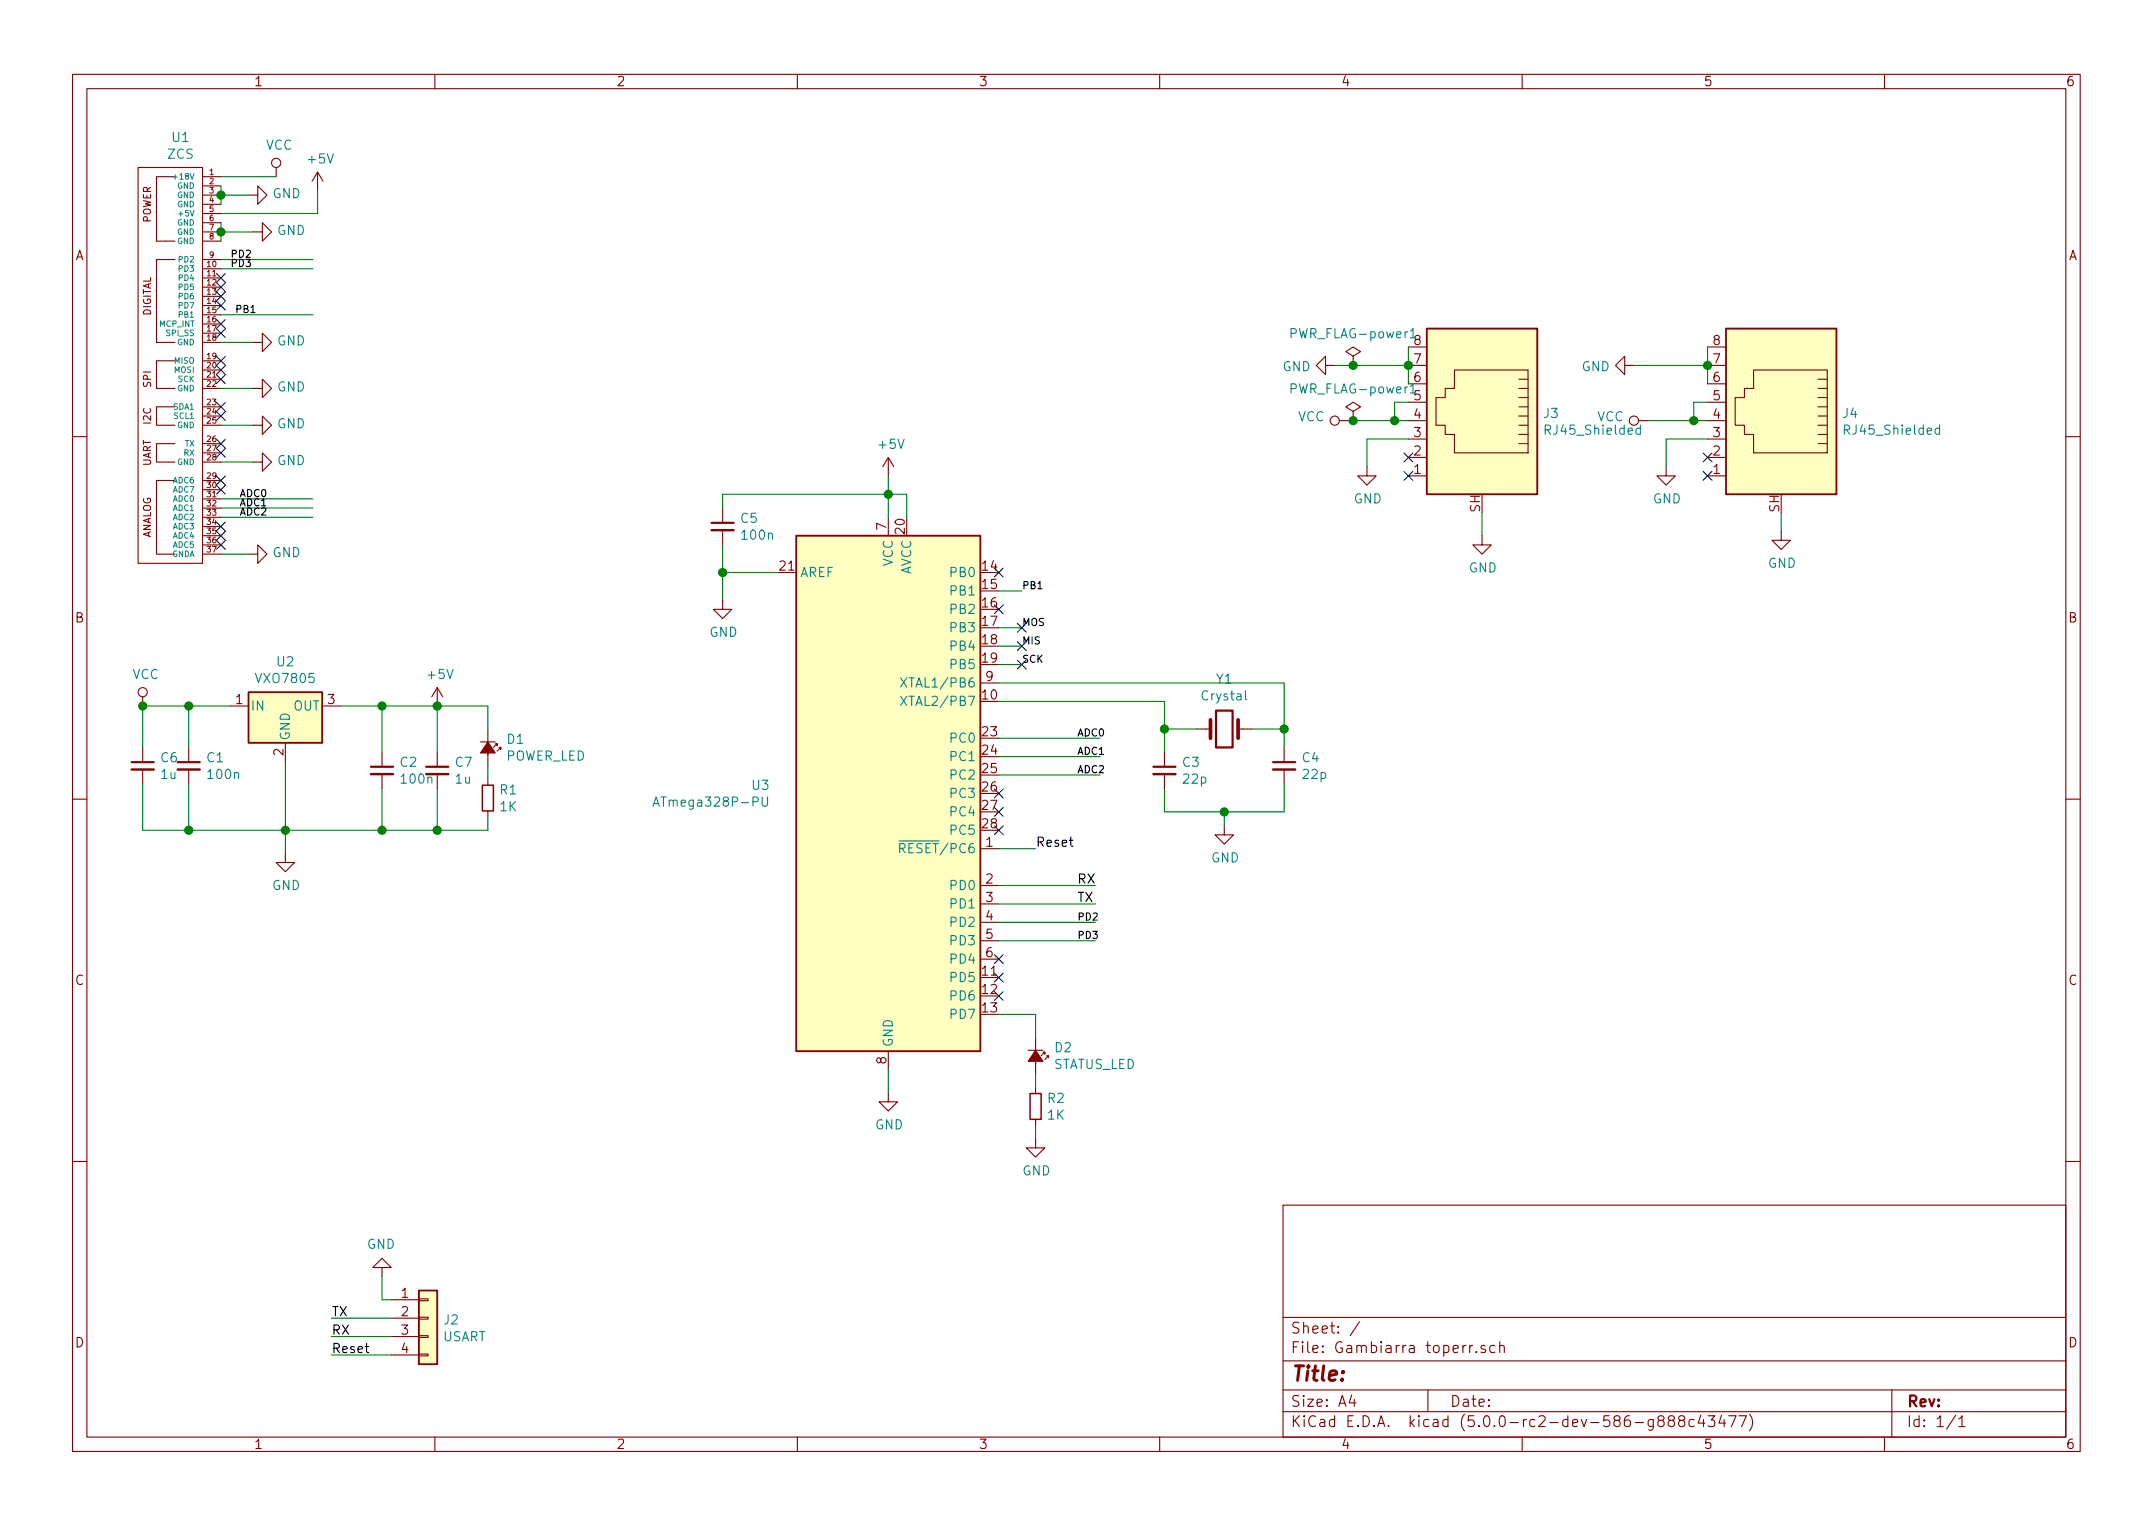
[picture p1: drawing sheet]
EESchema Schematic File Version 4
LIBS:zss18-cache
EELAYER 26 0
EELAYER END
$Descr A4 11693 8268
encoding utf-8
Sheet 1 1
Title ""
Date ""
Rev ""
Comp ""
Comment1 ""
Comment2 ""
Comment3 ""
Comment4 ""
$EndDescr
$Comp
L ZCS:ZCS U1
U 1 1
P 850 900
F 0 "U1" H 981 1065 50  0000 C CNN
F 1 "ZCS" H 981 974 50  0000 C CNN
F 2 "MCCplaca:ZCS18" H 850 900 50  0001 C CNN
F 3 "" H 850 900 50  0001 C CNN
	1    850  900 
	1    0    0    -1  
$EndComp
$Comp
L zss18-rescue:ATmega328P-PU-MCU_Microchip_ATmega U3
U 1 1
P 4825 4300
F 0 "U3" H 4184 4346 50  0000 R CNN
F 1 "ATmega328P-PU" H 4184 4255 50  0000 R CNN
F 2 "MCCplaca:DIP-28_W7.62mm_grande" H 4825 4300 50  0001 C CIN
F 3 "http://ww1.microchip.com/downloads/en/DeviceDoc/ATmega328_P%20AVR%20MCU%20with%20picoPower%20Technology%20Data%20Sheet%2040001984A.pdf" H 4825 4300 50  0001 C CNN
	1    4825 4300
	1    0    0    -1  
$EndComp
$Comp
L Device:Crystal Y1
U 1 1
P 6650 3950
F 0 "Y1" H 6650 3682 50  0000 C CNN
F 1 "Crystal" H 6650 3773 50  0000 C CNN
F 2 "Crystal:Crystal_SMD_HC49-SD_HandSoldering" H 6650 3950 50  0001 C CNN
F 3 "~" H 6650 3950 50  0001 C CNN
	1    6650 3950
	-1   0    0    1   
$EndComp
$Comp
L Device:C_Small C4
U 1 1
P 6975 4150
F 0 "C4" H 7067 4196 50  0000 L CNN
F 1 "22p" H 7067 4105 50  0000 L CNN
F 2 "Capacitor_SMD:C_0805_2012Metric_Pad1.15x1.40mm_HandSolder" H 6975 4150 50  0001 C CNN
F 3 "~" H 6975 4150 50  0001 C CNN
	1    6975 4150
	1    0    0    -1  
$EndComp
$Comp
L Device:C_Small C3
U 1 1
P 6325 4175
F 0 "C3" H 6417 4221 50  0000 L CNN
F 1 "22p" H 6417 4130 50  0000 L CNN
F 2 "Capacitor_SMD:C_0805_2012Metric_Pad1.15x1.40mm_HandSolder" H 6325 4175 50  0001 C CNN
F 3 "~" H 6325 4175 50  0001 C CNN
	1    6325 4175
	1    0    0    -1  
$EndComp
Wire Wire Line
	6325 4075 6325 3950
Wire Wire Line
	6325 3950 6500 3950
Wire Wire Line
	6800 3950 6975 3950
Wire Wire Line
	6975 3950 6975 4050
Wire Wire Line
	6325 4275 6325 4400
Wire Wire Line
	6325 4400 6650 4400
Wire Wire Line
	6975 4400 6975 4250
$Comp
L power:GND #PWR019
U 1 1
P 6650 4475
F 0 "#PWR019" H 6650 4225 50  0001 C CNN
F 1 "GND" H 6655 4302 50  0000 C CNN
F 2 "" H 6650 4475 50  0001 C CNN
F 3 "" H 6650 4475 50  0001 C CNN
	1    6650 4475
	1    0    0    -1  
$EndComp
Wire Wire Line
	6650 4475 6650 4400
Connection ~ 6650 4400
Wire Wire Line
	6650 4400 6975 4400
Wire Wire Line
	5425 3800 6325 3800
Wire Wire Line
	6325 3800 6325 3950
Connection ~ 6325 3950
Wire Wire Line
	5425 3700 6975 3700
Wire Wire Line
	6975 3700 6975 3950
Connection ~ 6975 3950
$Comp
L Regulator_Linear:L7805 U2
U 1 1
P 1550 3825
F 0 "U2" H 1550 4067 50  0000 C CNN
F 1 "VXO7805" H 1550 3976 50  0000 C CNN
F 2 "Package_TO_SOT_THT:TO-220-3_Horizontal_TabDown" H 1575 3675 50  0001 L CIN
F 3 "http://www.st.com/content/ccc/resource/technical/document/datasheet/41/4f/b3/b0/12/d4/47/88/CD00000444.pdf/files/CD00000444.pdf/jcr:content/translations/en.CD00000444.pdf" H 1550 3775 50  0001 C CNN
	1    1550 3825
	1    0    0    -1  
$EndComp
Wire Wire Line
	1250 3825 1025 3825
$Comp
L Device:C_Small C1
U 1 1
P 1025 4150
F 0 "C1" H 1117 4196 50  0000 L CNN
F 1 "100n" H 1117 4105 50  0000 L CNN
F 2 "Capacitor_SMD:C_0805_2012Metric_Pad1.15x1.40mm_HandSolder" H 1025 4150 50  0001 C CNN
F 3 "~" H 1025 4150 50  0001 C CNN
	1    1025 4150
	1    0    0    -1  
$EndComp
Wire Wire Line
	1025 4050 1025 3825
Connection ~ 1025 3825
Wire Wire Line
	1025 3825 775  3825
Wire Wire Line
	1025 4250 1025 4500
Wire Wire Line
	1025 4500 1550 4500
Wire Wire Line
	1550 4125 1550 4500
Connection ~ 1550 4500
$Comp
L Device:C_Small C2
U 1 1
P 2075 4175
F 0 "C2" H 2167 4221 50  0000 L CNN
F 1 "100n" H 2167 4130 50  0000 L CNN
F 2 "Capacitor_SMD:C_0805_2012Metric_Pad1.15x1.40mm_HandSolder" H 2075 4175 50  0001 C CNN
F 3 "~" H 2075 4175 50  0001 C CNN
	1    2075 4175
	1    0    0    -1  
$EndComp
Wire Wire Line
	2075 3825 2075 4075
Wire Wire Line
	1850 3825 2075 3825
Wire Wire Line
	2075 4500 2075 4275
$Comp
L power:GND #PWR012
U 1 1
P 1550 4625
F 0 "#PWR012" H 1550 4375 50  0001 C CNN
F 1 "GND" H 1555 4452 50  0000 C CNN
F 2 "" H 1550 4625 50  0001 C CNN
F 3 "" H 1550 4625 50  0001 C CNN
	1    1550 4625
	1    0    0    -1  
$EndComp
Wire Wire Line
	1550 4625 1550 4500
Connection ~ 2075 3825
$Comp
L power:+5V #PWR015
U 1 1
P 2375 3825
F 0 "#PWR015" H 2375 3675 50  0001 C CNN
F 1 "+5V" H 2390 3998 50  0000 C CNN
F 2 "" H 2375 3825 50  0001 C CNN
F 3 "" H 2375 3825 50  0001 C CNN
	1    2375 3825
	1    0    0    -1  
$EndComp
$Comp
L power:VCC #PWR01
U 1 1
P 775 3825
F 0 "#PWR01" H 775 3675 50  0001 C CNN
F 1 "VCC" H 792 3998 50  0000 C CNN
F 2 "" H 775 3825 50  0001 C CNN
F 3 "" H 775 3825 50  0001 C CNN
	1    775  3825
	1    0    0    -1  
$EndComp
$Comp
L power:VCC #PWR011
U 1 1
P 1500 950
F 0 "#PWR011" H 1500 800 50  0001 C CNN
F 1 "VCC" H 1517 1123 50  0000 C CNN
F 2 "" H 1500 950 50  0001 C CNN
F 3 "" H 1500 950 50  0001 C CNN
	1    1500 950 
	1    0    0    -1  
$EndComp
Wire Wire Line
	1200 950  1500 950 
$Comp
L power:+5V #PWR013
U 1 1
P 1725 1025
F 0 "#PWR013" H 1725 875 50  0001 C CNN
F 1 "+5V" H 1740 1198 50  0000 C CNN
F 2 "" H 1725 1025 50  0001 C CNN
F 3 "" H 1725 1025 50  0001 C CNN
	1    1725 1025
	1    0    0    -1  
$EndComp
Wire Wire Line
	1200 1150 1725 1150
Wire Wire Line
	1725 1150 1725 1025
$Comp
L power:GND #PWR04
U 1 1
P 1350 1050
F 0 "#PWR04" H 1350 800 50  0001 C CNN
F 1 "GND" V 1355 922 50  0000 R CNN
F 2 "" H 1350 1050 50  0001 C CNN
F 3 "" H 1350 1050 50  0001 C CNN
	1    1350 1050
	0    -1   -1   0   
$EndComp
Wire Wire Line
	1200 1000 1200 1050
Connection ~ 1200 1050
Wire Wire Line
	1200 1050 1200 1100
Wire Wire Line
	1200 1050 1350 1050
$Comp
L power:GND #PWR06
U 1 1
P 1375 1250
F 0 "#PWR06" H 1375 1000 50  0001 C CNN
F 1 "GND" V 1380 1122 50  0000 R CNN
F 2 "" H 1375 1250 50  0001 C CNN
F 3 "" H 1375 1250 50  0001 C CNN
	1    1375 1250
	0    -1   -1   0   
$EndComp
Wire Wire Line
	1200 1200 1200 1250
Connection ~ 1200 1250
Wire Wire Line
	1200 1250 1200 1300
Wire Wire Line
	1200 1250 1375 1250
Wire Wire Line
	1200 1400 1700 1400
Wire Wire Line
	1200 1450 1700 1450
Wire Wire Line
	1200 1700 1700 1700
Wire Wire Line
	1200 2700 1700 2700
Wire Wire Line
	1200 2750 1700 2750
Wire Wire Line
	1200 2800 1700 2800
$Comp
L power:GND #PWR07
U 1 1
P 1375 1850
F 0 "#PWR07" H 1375 1600 50  0001 C CNN
F 1 "GND" V 1380 1722 50  0000 R CNN
F 2 "" H 1375 1850 50  0001 C CNN
F 3 "" H 1375 1850 50  0001 C CNN
	1    1375 1850
	0    -1   -1   0   
$EndComp
$Comp
L power:GND #PWR08
U 1 1
P 1375 2100
F 0 "#PWR08" H 1375 1850 50  0001 C CNN
F 1 "GND" V 1380 1972 50  0000 R CNN
F 2 "" H 1375 2100 50  0001 C CNN
F 3 "" H 1375 2100 50  0001 C CNN
	1    1375 2100
	0    -1   -1   0   
$EndComp
$Comp
L power:GND #PWR09
U 1 1
P 1375 2300
F 0 "#PWR09" H 1375 2050 50  0001 C CNN
F 1 "GND" V 1380 2172 50  0000 R CNN
F 2 "" H 1375 2300 50  0001 C CNN
F 3 "" H 1375 2300 50  0001 C CNN
	1    1375 2300
	0    -1   -1   0   
$EndComp
$Comp
L power:GND #PWR010
U 1 1
P 1375 2500
F 0 "#PWR010" H 1375 2250 50  0001 C CNN
F 1 "GND" V 1380 2372 50  0000 R CNN
F 2 "" H 1375 2500 50  0001 C CNN
F 3 "" H 1375 2500 50  0001 C CNN
	1    1375 2500
	0    -1   -1   0   
$EndComp
$Comp
L power:GND #PWR05
U 1 1
P 1350 3000
F 0 "#PWR05" H 1350 2750 50  0001 C CNN
F 1 "GND" V 1355 2872 50  0000 R CNN
F 2 "" H 1350 3000 50  0001 C CNN
F 3 "" H 1350 3000 50  0001 C CNN
	1    1350 3000
	0    -1   -1   0   
$EndComp
Wire Wire Line
	1200 3000 1350 3000
Wire Wire Line
	1200 2500 1375 2500
Wire Wire Line
	1200 2300 1375 2300
Wire Wire Line
	1375 2100 1200 2100
Wire Wire Line
	1200 1850 1375 1850
Text Label 1250 1400 0    39   ~ 0
PD2
Text Label 1250 1450 0    39   ~ 0
PD3
Text Label 1300 2700 0    39   ~ 0
ADC0
Text Label 1300 2750 0    39   ~ 0
ADC1
Text Label 1300 2800 0    39   ~ 0
ADC2
$Comp
L Connector_Generic:Conn_01x04 J2
U 1 1
P 2325 7150
F 0 "J2" H 2405 7142 50  0000 L CNN
F 1 "USART" H 2405 7051 50  0000 L CNN
F 2 "Connector_PinSocket_2.54mm:PinSocket_1x04_P2.54mm_Vertical" H 2325 7150 50  0001 C CNN
F 3 "~" H 2325 7150 50  0001 C CNN
	1    2325 7150
	1    0    0    -1  
$EndComp
$Comp
L power:GND #PWR014
U 1 1
P 2075 6925
F 0 "#PWR014" H 2075 6675 50  0001 C CNN
F 1 "GND" H 2080 6752 50  0000 C CNN
F 2 "" H 2075 6925 50  0001 C CNN
F 3 "" H 2075 6925 50  0001 C CNN
	1    2075 6925
	-1   0    0    1   
$EndComp
Wire Wire Line
	2075 6925 2075 7050
Wire Wire Line
	2075 7050 2125 7050
Wire Wire Line
	2125 7150 1800 7150
Wire Wire Line
	2125 7250 1800 7250
Wire Wire Line
	2125 7350 1800 7350
Text Label 1800 7150 0    50   ~ 0
TX
Text Label 1800 7250 0    50   ~ 0
RX
Text Label 1800 7350 0    50   ~ 0
Reset
Text Label 5625 4600 0    50   ~ 0
Reset
Wire Wire Line
	5625 4600 5425 4600
$Comp
L power:+5V #PWR017
U 1 1
P 4825 2575
F 0 "#PWR017" H 4825 2425 50  0001 C CNN
F 1 "+5V" H 4840 2748 50  0000 C CNN
F 2 "" H 4825 2575 50  0001 C CNN
F 3 "" H 4825 2575 50  0001 C CNN
	1    4825 2575
	1    0    0    -1  
$EndComp
Wire Wire Line
	4825 2575 4825 2675
Wire Wire Line
	4825 2675 4925 2675
Wire Wire Line
	4925 2675 4925 2800
Connection ~ 4825 2675
Wire Wire Line
	4825 2675 4825 2800
$Comp
L power:GND #PWR016
U 1 1
P 3925 3250
F 0 "#PWR016" H 3925 3000 50  0001 C CNN
F 1 "GND" H 3930 3077 50  0000 C CNN
F 2 "" H 3925 3250 50  0001 C CNN
F 3 "" H 3925 3250 50  0001 C CNN
	1    3925 3250
	1    0    0    -1  
$EndComp
Wire Wire Line
	3925 3250 3925 3100
$Comp
L power:GND #PWR018
U 1 1
P 4825 5925
F 0 "#PWR018" H 4825 5675 50  0001 C CNN
F 1 "GND" H 4830 5752 50  0000 C CNN
F 2 "" H 4825 5925 50  0001 C CNN
F 3 "" H 4825 5925 50  0001 C CNN
	1    4825 5925
	1    0    0    -1  
$EndComp
Wire Wire Line
	4825 5925 4825 5800
Text Label 1275 1700 0    39   ~ 0
PB1
Wire Wire Line
	5425 4900 5950 4900
Wire Wire Line
	5425 4800 5950 4800
Text Label 5850 4800 0    50   ~ 0
RX
Text Label 5850 4900 0    50   ~ 0
TX
Text Label 5550 3400 0    39   ~ 0
MOS
Wire Wire Line
	5425 3400 5550 3400
Text Label 5550 3500 0    39   ~ 0
MIS
Wire Wire Line
	5425 3500 5550 3500
Text Label 5550 3600 0    39   ~ 0
SCK
Wire Wire Line
	5425 5000 5950 5000
Wire Wire Line
	5425 5100 5950 5100
Text Label 5850 5000 0    39   ~ 0
PD2
Text Label 5850 5100 0    39   ~ 0
PD3
Wire Wire Line
	5425 4000 5975 4000
Wire Wire Line
	5425 4100 5975 4100
Wire Wire Line
	5425 4200 5975 4200
Text Label 5850 4000 0    39   ~ 0
ADC0
Text Label 5850 4100 0    39   ~ 0
ADC1
Text Label 5850 4200 0    39   ~ 0
ADC2
Text Label 5550 3200 0    39   ~ 0
PB1
Wire Wire Line
	5425 3200 5550 3200
$Comp
L Connector:RJ45_Shielded J3
U 1 1
P 8050 2275
F 0 "J3" H 7721 2316 50  0000 R CNN
F 1 "RJ45_Shielded" H 7721 2225 50  0000 R CNN
F 2 "Gambiarra toperr:RJ45_YH59_01" V 8050 2300 50  0001 C CNN
F 3 "~" V 8050 2300 50  0001 C CNN
	1    8050 2275
	-1   0    0    -1  
$EndComp
$Comp
L Connector:RJ45_Shielded J4
U 1 1
P 9675 2275
F 0 "J4" H 9346 2316 50  0000 R CNN
F 1 "RJ45_Shielded" H 9346 2225 50  0000 R CNN
F 2 "Gambiarra toperr:RJ45_YH59_01" V 9675 2300 50  0001 C CNN
F 3 "~" V 9675 2300 50  0001 C CNN
	1    9675 2275
	-1   0    0    -1  
$EndComp
$Comp
L power:VCC #PWR021
U 1 1
P 7325 2275
F 0 "#PWR021" H 7325 2125 50  0001 C CNN
F 1 "VCC" V 7343 2402 50  0000 L CNN
F 2 "" H 7325 2275 50  0001 C CNN
F 3 "" H 7325 2275 50  0001 C CNN
	1    7325 2275
	0    -1   -1   0   
$EndComp
Wire Wire Line
	7325 2275 7350 2275
Wire Wire Line
	7650 2175 7575 2175
Wire Wire Line
	7575 2175 7575 2275
Connection ~ 7575 2275
Wire Wire Line
	7575 2275 7650 2275
$Comp
L power:GND #PWR022
U 1 1
P 7425 2525
F 0 "#PWR022" H 7425 2275 50  0001 C CNN
F 1 "GND" H 7430 2352 50  0000 C CNN
F 2 "" H 7425 2525 50  0001 C CNN
F 3 "" H 7425 2525 50  0001 C CNN
	1    7425 2525
	1    0    0    -1  
$EndComp
Wire Wire Line
	7425 2525 7425 2375
Wire Wire Line
	7425 2375 7650 2375
$Comp
L power:GND #PWR020
U 1 1
P 7250 1975
F 0 "#PWR020" H 7250 1725 50  0001 C CNN
F 1 "GND" V 7255 1847 50  0000 R CNN
F 2 "" H 7250 1975 50  0001 C CNN
F 3 "" H 7250 1975 50  0001 C CNN
	1    7250 1975
	0    1    1    0   
$EndComp
Wire Wire Line
	7650 2075 7650 1975
Connection ~ 7650 1975
Wire Wire Line
	7650 1875 7650 1975
Wire Wire Line
	7250 1975 7350 1975
$Comp
L power:VCC #PWR025
U 1 1
P 8950 2275
F 0 "#PWR025" H 8950 2125 50  0001 C CNN
F 1 "VCC" V 8968 2402 50  0000 L CNN
F 2 "" H 8950 2275 50  0001 C CNN
F 3 "" H 8950 2275 50  0001 C CNN
	1    8950 2275
	0    -1   -1   0   
$EndComp
Wire Wire Line
	8950 2275 9200 2275
Wire Wire Line
	9275 2175 9200 2175
Wire Wire Line
	9200 2175 9200 2275
Connection ~ 9200 2275
Wire Wire Line
	9200 2275 9275 2275
$Comp
L power:GND #PWR026
U 1 1
P 9050 2525
F 0 "#PWR026" H 9050 2275 50  0001 C CNN
F 1 "GND" H 9055 2352 50  0000 C CNN
F 2 "" H 9050 2525 50  0001 C CNN
F 3 "" H 9050 2525 50  0001 C CNN
	1    9050 2525
	1    0    0    -1  
$EndComp
Wire Wire Line
	9050 2525 9050 2375
Wire Wire Line
	9050 2375 9275 2375
$Comp
L power:GND #PWR024
U 1 1
P 8875 1975
F 0 "#PWR024" H 8875 1725 50  0001 C CNN
F 1 "GND" V 8880 1847 50  0000 R CNN
F 2 "" H 8875 1975 50  0001 C CNN
F 3 "" H 8875 1975 50  0001 C CNN
	1    8875 1975
	0    1    1    0   
$EndComp
Wire Wire Line
	8875 1975 9275 1975
Wire Wire Line
	9275 1875 9275 1975
Connection ~ 9275 1975
Wire Wire Line
	9275 1975 9275 2075
$Comp
L power:GND #PWR027
U 1 1
P 9675 2875
F 0 "#PWR027" H 9675 2625 50  0001 C CNN
F 1 "GND" H 9680 2702 50  0000 C CNN
F 2 "" H 9675 2875 50  0001 C CNN
F 3 "" H 9675 2875 50  0001 C CNN
	1    9675 2875
	1    0    0    -1  
$EndComp
Wire Wire Line
	9675 2875 9675 2775
$Comp
L power:GND #PWR023
U 1 1
P 8050 2900
F 0 "#PWR023" H 8050 2650 50  0001 C CNN
F 1 "GND" H 8055 2727 50  0000 C CNN
F 2 "" H 8050 2900 50  0001 C CNN
F 3 "" H 8050 2900 50  0001 C CNN
	1    8050 2900
	1    0    0    -1  
$EndComp
Wire Wire Line
	8050 2900 8050 2775
$Comp
L Device:C_Small C5
U 1 1
P 3925 2850
F 0 "C5" H 4017 2896 50  0000 L CNN
F 1 "100n" H 4017 2805 50  0000 L CNN
F 2 "Capacitor_SMD:C_0805_2012Metric_Pad1.15x1.40mm_HandSolder" H 3925 2850 50  0001 C CNN
F 3 "~" H 3925 2850 50  0001 C CNN
	1    3925 2850
	1    0    0    -1  
$EndComp
Wire Wire Line
	3925 2675 3925 2750
Connection ~ 3925 3100
Wire Wire Line
	3925 3100 4225 3100
Wire Wire Line
	3925 2950 3925 3100
$Comp
L Device:LED_Small_ALT D1
U 1 1
P 2650 4050
F 0 "D1" V 2604 4148 50  0000 L CNN
F 1 "POWER_LED" V 2695 4148 50  0000 L CNN
F 2 "LED_THT:LED_D3.0mm" V 2650 4050 50  0001 C CNN
F 3 "~" V 2650 4050 50  0001 C CNN
	1    2650 4050
	0    1    1    0   
$EndComp
Wire Wire Line
	2650 3950 2650 3825
Connection ~ 2375 3825
Wire Wire Line
	2650 4150 2650 4225
Wire Wire Line
	1550 4500 2075 4500
Connection ~ 2075 4500
Wire Wire Line
	2075 4500 2375 4500
$Comp
L Device:R_Small R1
U 1 1
P 2650 4325
F 0 "R1" H 2709 4371 50  0000 L CNN
F 1 "1K" H 2709 4280 50  0000 L CNN
F 2 "Resistor_SMD:R_0805_2012Metric_Pad1.15x1.40mm_HandSolder" H 2650 4325 50  0001 C CNN
F 3 "~" H 2650 4325 50  0001 C CNN
	1    2650 4325
	1    0    0    -1  
$EndComp
Wire Wire Line
	2650 4425 2650 4500
$Comp
L Device:LED_Small_ALT D2
U 1 1
P 5625 5725
F 0 "D2" V 5579 5823 50  0000 L CNN
F 1 "STATUS_LED" V 5670 5823 50  0000 L CNN
F 2 "LED_THT:LED_D3.0mm" V 5625 5725 50  0001 C CNN
F 3 "~" V 5625 5725 50  0001 C CNN
	1    5625 5725
	0    1    1    0   
$EndComp
Wire Wire Line
	5625 5625 5625 5500
Wire Wire Line
	5625 5500 5425 5500
Wire Wire Line
	5625 5825 5625 5900
$Comp
L Device:R_Small R2
U 1 1
P 5625 6000
F 0 "R2" H 5684 6046 50  0000 L CNN
F 1 "1K" H 5684 5955 50  0000 L CNN
F 2 "Resistor_SMD:R_0805_2012Metric_Pad1.15x1.40mm_HandSolder" H 5625 6000 50  0001 C CNN
F 3 "~" H 5625 6000 50  0001 C CNN
	1    5625 6000
	1    0    0    -1  
$EndComp
Wire Wire Line
	5625 6100 5625 6175
$Comp
L power:GND #PWR02
U 1 1
P 5625 6175
F 0 "#PWR02" H 5625 5925 50  0001 C CNN
F 1 "GND" H 5630 6002 50  0000 C CNN
F 2 "" H 5625 6175 50  0001 C CNN
F 3 "" H 5625 6175 50  0001 C CNN
	1    5625 6175
	1    0    0    -1  
$EndComp
NoConn ~ 1200 2200
NoConn ~ 1200 2250
NoConn ~ 1200 2400
NoConn ~ 1200 2450
NoConn ~ 1200 2600
NoConn ~ 1200 2650
NoConn ~ 1200 2850
NoConn ~ 1200 2900
NoConn ~ 1200 2950
NoConn ~ 1200 1950
NoConn ~ 1200 2000
NoConn ~ 1200 2050
NoConn ~ 1200 1750
NoConn ~ 1200 1800
NoConn ~ 1200 1650
NoConn ~ 1200 1600
NoConn ~ 1200 1550
NoConn ~ 1200 1500
$Comp
L atmega_can_shield-rescue:PWR_FLAG-power1 #FLG0101
U 1 1
P 7350 1975
F 0 "#FLG0101" H 7350 2050 50  0001 C CNN
F 1 "PWR_FLAG-power1" H 7350 2149 50  0000 C CNN
F 2 "" H 7350 1975 50  0001 C CNN
F 3 "" H 7350 1975 50  0001 C CNN
	1    7350 1975
	1    0    0    -1  
$EndComp
Connection ~ 7350 1975
Wire Wire Line
	7350 1975 7650 1975
$Comp
L atmega_can_shield-rescue:PWR_FLAG-power1 #FLG0102
U 1 1
P 7350 2275
F 0 "#FLG0102" H 7350 2350 50  0001 C CNN
F 1 "PWR_FLAG-power1" H 7350 2449 50  0000 C CNN
F 2 "" H 7350 2275 50  0001 C CNN
F 3 "" H 7350 2275 50  0001 C CNN
	1    7350 2275
	1    0    0    -1  
$EndComp
Connection ~ 7350 2275
Wire Wire Line
	7350 2275 7575 2275
NoConn ~ 7650 2475
NoConn ~ 7650 2575
NoConn ~ 9275 2475
NoConn ~ 9275 2575
NoConn ~ 5425 3100
NoConn ~ 5425 3300
NoConn ~ 5425 4300
NoConn ~ 5425 4400
NoConn ~ 5425 4500
NoConn ~ 5425 5200
NoConn ~ 5425 5300
NoConn ~ 5425 5400
NoConn ~ 5550 3400
NoConn ~ 5550 3500
NoConn ~ 5550 3600
Wire Wire Line
	5425 3600 5550 3600
Wire Wire Line
	3925 2675 4825 2675
$Comp
L Device:C_Small C6
U 1 1
P 775 4150
F 0 "C6" H 867 4196 50  0000 L CNN
F 1 "1u" H 867 4105 50  0000 L CNN
F 2 "Capacitor_SMD:C_0805_2012Metric_Pad1.15x1.40mm_HandSolder" H 775 4150 50  0001 C CNN
F 3 "~" H 775 4150 50  0001 C CNN
	1    775  4150
	1    0    0    -1  
$EndComp
Wire Wire Line
	775  4050 775  3825
Connection ~ 775  3825
Wire Wire Line
	775  4250 775  4500
Wire Wire Line
	775  4500 1025 4500
Connection ~ 1025 4500
$Comp
L Device:C_Small C7
U 1 1
P 2375 4175
F 0 "C7" H 2467 4221 50  0000 L CNN
F 1 "1u" H 2467 4130 50  0000 L CNN
F 2 "Capacitor_SMD:C_0805_2012Metric_Pad1.15x1.40mm_HandSolder" H 2375 4175 50  0001 C CNN
F 3 "~" H 2375 4175 50  0001 C CNN
	1    2375 4175
	1    0    0    -1  
$EndComp
Wire Wire Line
	2375 4075 2375 3825
Wire Wire Line
	2375 4275 2375 4500
Connection ~ 2375 4500
Wire Wire Line
	2375 4500 2650 4500
Wire Wire Line
	2650 3825 2375 3825
Wire Wire Line
	2075 3825 2375 3825
$EndSCHEMATC
